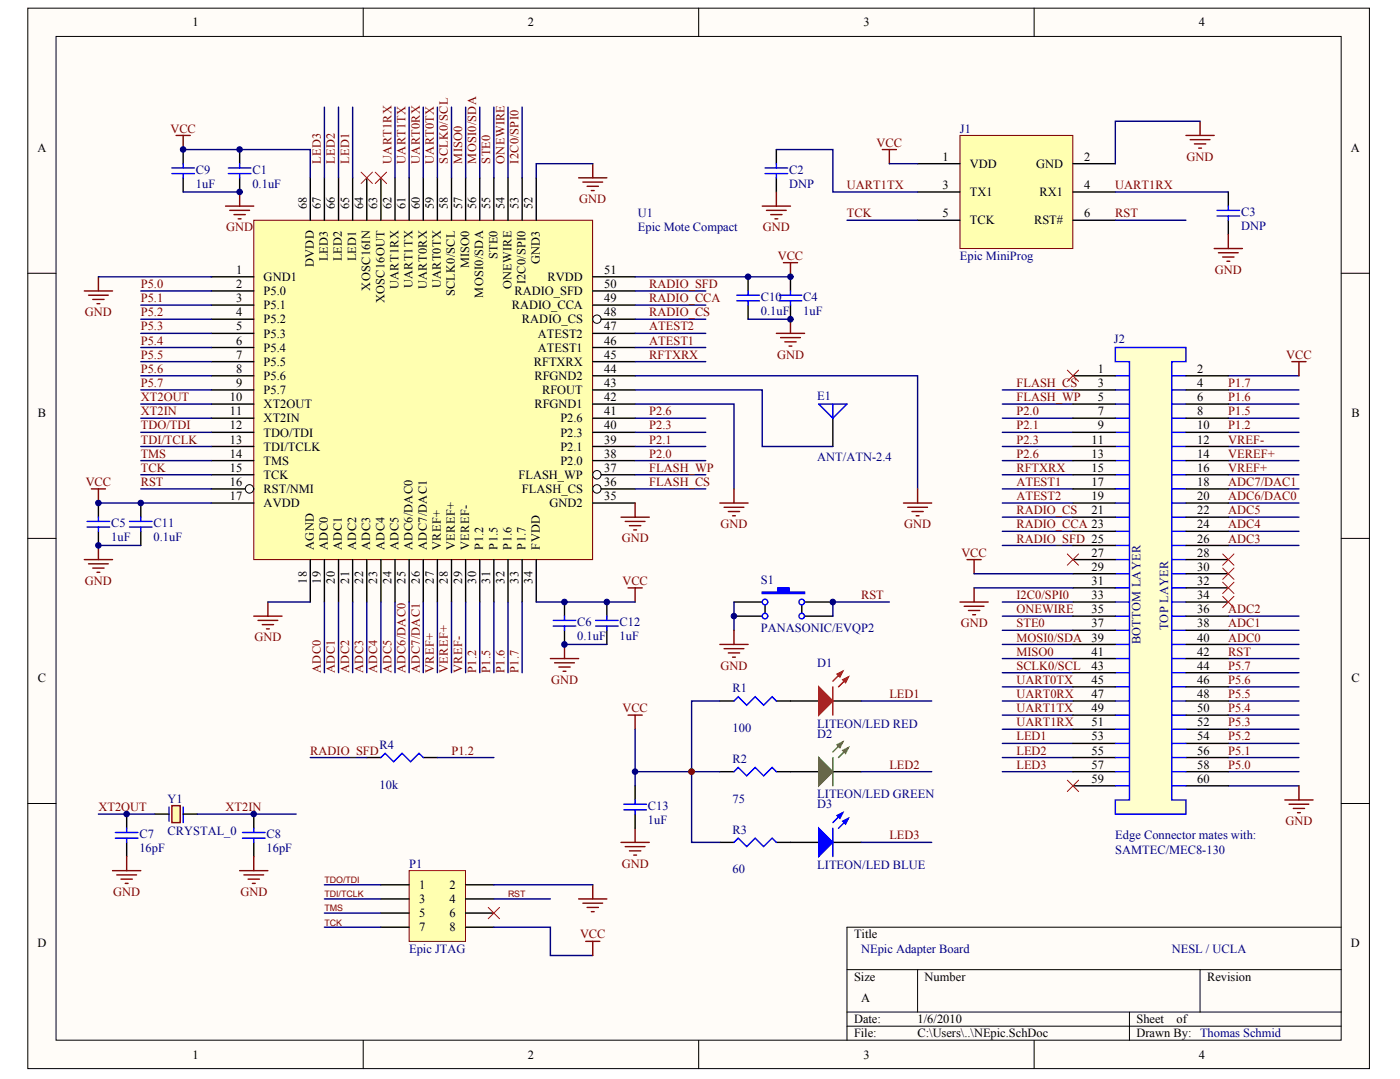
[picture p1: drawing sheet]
# Altium project NEpic.PrjPcb
1 sheet, 26 parts. Net scope: global (net labels, ports and power ports of the same name join across sheets).
Board files: NEpic.PcbDoc, NEpic_small.PcbDoc

## Sheet NEpic.SchDoc
size A

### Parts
C1  value 0.1uF  [CC1608-0603]  (hidden comment: Cap)
C2  value DNP  [CC1608-0603]  (hidden comment: Cap)
C3  value DNP  [CC1608-0603]  (hidden comment: Cap)
C4  value 1uF  [CC1608-0603]  (hidden comment: Cap)
C5  value 1uF  [CC1608-0603]  (hidden comment: Cap)
C6  value 0.1uF  [CC1608-0603]  (hidden comment: Cap)
C7  value 16pF  [CC1608-0603]  (hidden comment: Cap)
C8  value 16pF  [CC1608-0603]  (hidden comment: Cap)
C9  value 1uF  [CC1608-0603]  (hidden comment: Cap)
C10  value 0.1uF  [CC1608-0603]  (hidden comment: Cap)
C11  value 0.1uF  [CC1608-0603]  (hidden comment: Cap)
C12  value 1uF  [CC1608-0603]  (hidden comment: Cap)
C13  value 1uF  [CC1608-0603]  (hidden comment: Cap)
D1  LITEON/LED RED  [LITEON/LED/0603]
D2  LITEON/LED GREEN  [LITEON/LED/0603]
D3  LITEON/LED BLUE  [LITEON/LED/0603]
E1  ANT/ATN-2.4  [ANT/ANT-2.45-CHPCT-ND]
J1  Epic MiniProg  [6-pin 2mm]
J2  SAMTEC/MEC8-130  [SAMTEC/MEC8L-130-CARD]
R1  value 100  [CR1608-0603]  (hidden comment: Res3)
R2  value 75  [CR1608-0603]  (hidden comment: Res3)
R3  value 60  [CR1608-0603]  (hidden comment: Res3)
R4  value 10k  [CR1608-0603]  (hidden comment: Res3)
S1  PANASONIC/EVQP2  [PANASONIC/EVQP2]
U1  Epic Mote Compact  [EPIC-Footprint]
Y1  CRYSTAL_0  [FOX/FQ7050B]

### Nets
GND: C1.1 C2.1 C3.1 C4.1 C5.1 C6.1 C7.1 C8.1 C9.1 C10.1 C11.1 C12.1 C13.1 J1.2(GND) J2.31 J2.60 S1.1 S1.3 U1.1(GND1) U1.18(AGND) U1.35(GND2) U1.42(RFGND1) U1.44(RFGND2) U1.52(GND3)
VCC: C1.2 C4.2 C5.2 C6.2 C9.2 C10.2 C11.2 C12.2 C13.2 J1.1(VDD) J2.2 J2.29 R1.1 R2.1 R3.1 U1.17(AVDD) U1.34(FVDD) U1.51(RVDD) U1.68(DVDD)
ADC0: J2.36 U1.19(ADC0)
ADC1: J2.34 U1.20(ADC1)
ADC2: J2.28 U1.21(ADC2)
ADC3: J2.26 U1.22(ADC3)
ADC4: J2.24 U1.23(ADC4)
ADC5: J2.22 U1.24(ADC5)
ADC6/DAC0: J2.20 U1.25(ADC6/DAC0)
ADC7/DAC1: J2.18 U1.26(ADC7/DAC1)
ATEST1: J2.15 U1.46(ATEST1)
ATEST2: J2.17 U1.47(ATEST2)
FLASH_CS: J2.3 U1.36(FLASH_CS)
FLASH_WP: U1.37(FLASH_WP)
I2C0/SPI0: J2.33 U1.53(I2C0/SPI0)
LED1: D1.2(K) J2.53 U1.65(LED1)
LED2: D2.2(K) J2.55 U1.66(LED2)
LED3: D3.2(K) J2.57 U1.67(LED3)
MISO0: J2.41 U1.57(MISO0)
MOSI0/SDA: J2.39 U1.56(MOSI0/SDA)
ONEWIRE: J2.35 U1.54(ONEWIRE)
P1.2: J2.10 R4.2 U1.30(P1.2)
P1.5: J2.8 U1.31(P1.5)
P1.6: J2.6 U1.32(P1.6)
P1.7: J2.4 U1.33(P1.7)
P2.0: J2.5 U1.38(P2.0)
P2.1: J2.7 U1.39(P2.1)
P2.3: J2.9 U1.40(P2.3)
P2.6: J2.11 U1.41(P2.6)
P5.0: J2.58 U1.2(P5.0)
P5.1: J2.56 U1.3(P5.1)
P5.2: J2.54 U1.4(P5.2)
P5.3: J2.52 U1.5(P5.3)
P5.4: J2.50 U1.6(P5.4)
P5.5: J2.48 U1.7(P5.5)
P5.6: J2.46 U1.8(P5.6)
P5.7: J2.44 U1.9(P5.7)
RADIO_CCA: J2.21 U1.49(RADIO_CCA)
RADIO_CS: J2.19 U1.48(RADIO_CS)
RADIO_SFD: J2.23 R4.1 U1.50(RADIO_SFD)
RFTXRX: J2.13 U1.45(RFTXRX)
RST: J1.6(RST#) J2.38 S1.2 S1.4 U1.16(RST/NMI)
SCLK0/SCL: J2.43 U1.58(SCLK0/SCL)
STE0: J2.37 U1.55(STE0)
TCK: J1.5(TCK) J2.40 U1.15(TCK)
TDI/TCLK: J2.27 U1.13(TDI/TCLK)
TDO/TDI: J2.25 U1.12(TDO/TDI)
TMS: J2.42 U1.14(TMS)
UART0RX: J2.47 U1.60(UART0RX)
UART0TX: J2.45 U1.59(UART0TX)
UART1RX: C3.2 J1.4(RX1) J2.51 U1.62(UART1RX)
UART1TX: C2.2 J1.3(TX1) J2.49 U1.61(UART1TX)
VEREF+: J2.14 U1.28(VEREF+)
VREF+: J2.16 U1.27(VREF+)
VREF-: J2.12 U1.29(VEREF-)
XT2IN: C8.2 U1.11(XT2IN) Y1.2
XT2OUT: C7.2 U1.10(XT2OUT) Y1.1
NetD1_1: D1.1(A) R1.2
NetD2_1: D2.1(A) R2.2
NetD3_1: D3.1(A) R3.2
NetE1_1: E1.1(A) U1.43(RFOUT)

Not connected (* = marked no-connect by the designer): J2 1* 30* 32* 59*; U1 63(XOSC16OUT)* 64(XOSC16IN)*

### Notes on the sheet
- (near J2) Edge Connector mates with:
- NEpic Adapter Board
- NESL / UCLA
- Thomas Schmid

## Assembly variants
Removed JTAG: not fitted P1
